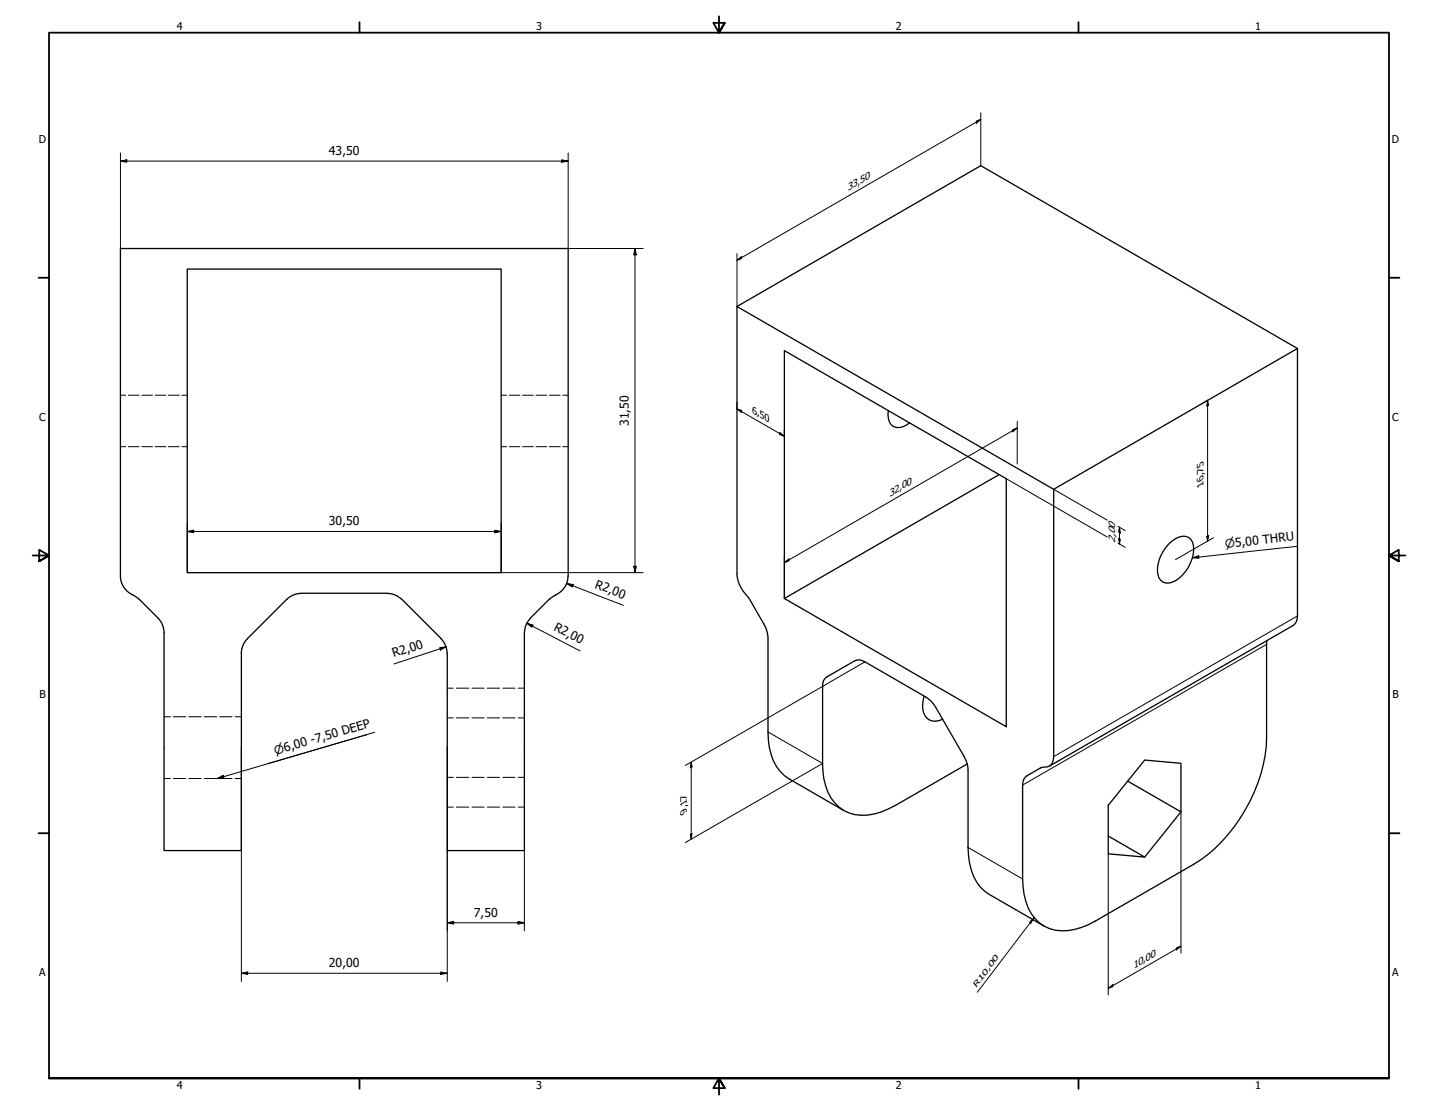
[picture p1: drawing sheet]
<svg xmlns="http://www.w3.org/2000/svg" width="559mm" height="432mm" viewBox="0 0 559 432" stroke-linecap="round" stroke-linejoin="round" font-family="sans-serif">
<!-- layer: Hidden (ANSI) -->
<g fill="none" stroke="#000" stroke-width=".39">
<path d="M46.8 153.6h2M49.9 153.6h4.1M55.1 153.6h4.1M60.3 153.6h4.2M65.5 153.6h4.2M70.7 153.6h2.1M194.8 153.6h2M197.9 153.6h4.2M203.1 153.6h4.2M208.3 153.6h4.2M213.5 153.6h4.2M218.7 153.6h2.1"/>
<path d="M46.8 173.6h2M49.9 173.6h4.1M55.1 173.6h4.1M60.3 173.6h4.2M65.5 173.6h4.2M70.7 173.6h2.1M194.8 173.6h2M197.9 173.6h4.2M203.1 173.6h4.2M208.3 173.6h4.2M213.5 173.6h4.2M218.7 173.6h2.1"/>
<path d="M63.8 278.6h2.4M67.4 278.6h4.8M73.4 278.6h4.8M79.4 278.6h4.8M85.4 278.6h4.8M91.4 278.6h2.4M173.8 279h2.3M173.8 267.5h2.3M177.4 279h4.8M177.4 267.5h4.8M183.4 279h4.8M183.4 267.5h4.8"/>
<path d="M189.4 279h4.8M189.4 267.5h4.8M195.4 279h4.8M195.4 267.5h4.8M201.4 279h2.4M201.4 267.5h2.4M63.8 302.6h2.4M67.4 302.6h4.8M73.4 302.6h4.8M79.4 302.6h4.8M85.4 302.6h4.8M91.4 302.6h2.4"/>
<path d="M173.8 302.1h2.3M173.8 313.7h2.3M177.4 302.1h4.8M177.4 313.7h4.8M183.4 302.1h4.8M183.4 313.7h4.8M189.4 302.1h4.8M189.4 313.7h4.8M195.4 302.1h4.8M195.4 313.7h4.8M201.4 302.1h2.4M201.4 313.7h2.4"/>
</g>
<!-- layer: Visible (ANSI) -->
<g fill="none" stroke="#000" stroke-width=".51">
<path d="M72.8 104.6h122v118h-122zM286.4 119.1l94.7-54.7 123.1 71M304.8 136.3l86.2 49.8v96.3l-86.2-49.8zM345.2 159.6a5.1 5.1 0 0 0 3 6.5 6.3 6.3 0 0 0 5.2-1.8M388.2 184.5l-83.4 48.1M409.4 190.2l94.8-54.8v104a4.3 4.3 0 0 1-1.7 3.7l-94.7 54.7M454.1 211.5a7 7 0 0 1 7.7-2.6 6.9 6.9 0 0 1 1.6 8 13.5 13.5 0 0 1-9.3 9.7 4.2 4.2 0 0 1-4.3-5 15.2 15.2 0 0 1 4.3-10.1zM46.8 223.9a8 8 0 0 0 4.8 7.3M46.8 223.9v-127.3h174v127.3M51.6 231.3l2.5 1.6 7.3 7.4a8 8 0 0 1 2.4 5.6v84.7h30v-76.7M117.1 230.6a8 8 0 0 0-5.7 2.4l-15.3 15.2M117.1 230.6h33.3"/>
<path d="M150.5 230.6a8 8 0 0 1 5.6 2.4l15.3 15.2M216 231.3l-2.6 1.6-7.2 7.4a8.4 8.4 0 0 0-2.4 5.6v84.7h-30v-76.7M220.7 223.9a8 8 0 0 1-4.8 7.3M96.1 248.3a8 8 0 0 0-2.3 5.6M171.4 248.3a8 8 0 0 1 2.3 5.6M492.3 248.9l-.1 38a62.9 62.9 0 0 1-25.5 47.2l-41 23.8a22.2 22.2 0 0 1-18 3 16.2 16.2 0 0 1-9.7-13.2l-.6-6.1v-36.5a3.9 3.9 0 0 1 1.7-3.6l6-3.3a3.6 3.6 0 0 0 4.3-4.1v-103.9l-123-71.1v104a13.6 13.6 0 0 0 4.4 9.1l5.9 10.2a11.5 11.5 0 0 1 1.7 5.6v36.5a22 22 0 0 0 6.5 17l23 13.5M359.1 270.5a8.6 8.6 0 0 0 1.1 8.6 4.9 4.9 0 0 0 6.1 .4M375.9 296.9l-28 16.2a22.2 22.2 0 0 1-18 2.9 16.2 16.2 0 0 1-9.7-13.2l-.5-6.1v-29.9a3.7 3.7 0 0 1 1.6-3.7l10.8-6.2a3.9 3.9 0 0 1 4 .3l23.6 13.7a11.3 11.3 0 0 1 4 4.2l10.8 18.7a10.6 10.6 0 0 1 1.7 5.6v30a24 24 0 0 0 4.7 15.3l3.6 3 21.2 12.2M444.8 295.4l14.1 1.3v18.8l-14.1 17.6-14.1-1.2v-18.9zM438.2 303.6l20.7 11.9M430.7 324.9l14.1 8.2"/>
</g>
<!-- layer: Visible Narrow (ANSI) -->
<path d="M504.2 239.4l-94.8 54.7M336.1 257.2l-16.4 9.6M492.2 250.4l-94.8 54.7M298.4 284.5l21.3 12.2M376.2 329.4l21.2 12.2" fill="none" stroke="#000" stroke-width=".39"/>
<!-- layer: Border (ANSI) -->
<g fill="none" stroke="#000" stroke-width=".7">
<path d="M139.7 8.6v4.1M279.4 6.3v6.4l-2.2-3.8h4.4l-2.2 3.8 2.2-3.8M419.1 8.6v4.1M15 107.9h4M539.8 107.9h4M12.7 215.9h6.3l-3.8-2.2v4.4l3.8-2.2-3.8 2.2M546.1 215.9h-6.3l3.8-2.2v4.4l-3.8-2.2 3.8 2.2M15 323.8h4M539.8 323.8h4M19 419.1v-406.4h520.8v406.4h-520.8h520.8M139.7 419.1v4.1M419.1 419.1v4.1"/>
<path d="M281.6 422.9l-2.2-3.8 2.2 3.8h-4.4l2.2-3.8v6.3"/>
</g>
<!-- layer: Dimension (ISO) -->
<g fill="none" stroke="#000" stroke-width=".39">
<path d="M46.8 59.4v37.2M220.8 59.4v37.2h29.1M379.4 47.1l1.7-.7-1.7 1.5zM381.1 46.4l-94.7 54.8M381.1 43.8v20.6M46.8 62.6l2.5-.5v1zM46.8 62.6h174M218.2 62.1l2.6 .5-2.6 .5zM246.8 96.6l.5 2.5h-1zM246.8 96.6v126M286.4 98.6v20.5M286.4 101.2l1.8-1.5v.8z"/>
<path d="M286.4 158.9l1.8 .6v.8zM286.4 156.3v2.6l18.4 10.6v-2.6M467 156.9l2.3-1.3v54.7M469.3 155.6l.3 1.8-.7 .5zM303 168.1l1.8 1.4-1.8-.6zM393.5 167l1.8-.6-1.8 1.4zM395.3 166.4l-90.5 52.2M395.3 163.8v16.5M391 186.1l39.3 22.6M409.4 190.2l20.9 12M72.8 206.6l2.4-.5v1zM72.8 206.6h122"/>
<path d="M72.8 203.4v19.2M192.3 206.1l2.5 .5-2.5 .5zM194.8 203.4v19.2h55.1M304.8 218.6l1.8-1.4v.8zM304.8 216v16.6M434.5 204.6l2.8 1.6M434.5 211.1l2.8 1.6M434.7 209.2l.7 .4-.4 1.9zM435 204.9l.4 2.3-.7-.4zM435 204.9v6.6M468.9 208.5l.7-.4-.3 2.2zM471.6 209l-14.8 8.5"/>
<path d="M220.2 226.8l2.6 .4-.4 1zM220.2 226.8l22.1 8.5M246.3 220.1h1l-.5 2.5zM170.9 251.7l2.5-.3-2.3 1.3zM173.4 251.4l-20.3 6.7M204.7 242.2l2.4 .8-.4 .8zM204.7 242.2l20.7 10.8M319.7 266.8l-53.4 30.7M93.8 290.6v90.8M173.8 290.6v90.8M268.6 296.2l.3 1.9-.7 .3zM268.6 296.2v30"/>
<path d="M319.7 296.7l-53.4 30.8M458.9 315.5v54.9M203.8 330.6v31.2M268.2 324.4l.7-.5-.3 2.3zM430.7 331.9v54.8M173.8 358.6l2.5-.5v1.1zM173.8 358.6h30M201.3 358.1l2.5 .5-2.5 .6zM401.9 356.6l-1.3 2.2-.4-.5zM401.9 356.6l-22.1 29M93.8 378.3l2.5-.5v.9zM93.8 378.3h80"/>
<path d="M171.3 377.8l2.5 .5-2.5 .4zM457.1 368.4l1.8-.6-1.8 1.4zM458.9 367.8l-28.2 16.3M430.7 384.1l1.7-1.4v.8z"/>
</g>
<g fill="#000">
<path d="M379.4 47.1l1.7-.7-1.7 1.5z" fill-rule="evenodd"/>
<path d="M46.8 62.6l2.5-.5v1z" fill-rule="evenodd"/>
<path d="M218.2 62.1l2.6 .5-2.6 .5z" fill-rule="evenodd"/>
<path d="M246.8 96.6l.5 2.5h-1z" fill-rule="evenodd"/>
<path d="M286.4 101.2l1.8-1.5v.8z" fill-rule="evenodd"/>
<path d="M286.4 158.9l1.8 .6v.8z" fill-rule="evenodd"/>
<path d="M469.3 155.6l.3 1.8-.7 .5z" fill-rule="evenodd"/>
<path d="M303 168.1l1.8 1.4-1.8-.6z" fill-rule="evenodd"/>
<path d="M393.5 167l1.8-.6-1.8 1.4z" fill-rule="evenodd"/>
<path d="M72.8 206.6l2.4-.5v1z" fill-rule="evenodd"/>
<path d="M192.3 206.1l2.5 .5-2.5 .5z" fill-rule="evenodd"/>
<path d="M304.8 218.6l1.8-1.4v.8z" fill-rule="evenodd"/>
<path d="M434.7 209.2l.7 .4-.4 1.9z" fill-rule="evenodd"/>
<path d="M435 204.9l.4 2.3-.7-.4z" fill-rule="evenodd"/>
<path d="M468.9 208.5l.7-.4-.3 2.2z" fill-rule="evenodd"/>
<path d="M220.2 226.8l2.6 .4-.4 1z" fill-rule="evenodd"/>
<path d="M246.3 220.1h1l-.5 2.5z" fill-rule="evenodd"/>
<path d="M170.9 251.7l2.5-.3-2.3 1.3z" fill-rule="evenodd"/>
<path d="M204.7 242.2l2.4 .8-.4 .8z" fill-rule="evenodd"/>
<path d="M268.6 296.2l.3 1.9-.7 .3z" fill-rule="evenodd"/>
<path d="M268.2 324.4l.7-.5-.3 2.3z" fill-rule="evenodd"/>
<path d="M173.8 358.6l2.5-.5v1.1z" fill-rule="evenodd"/>
<path d="M201.3 358.1l2.5 .5-2.5 .6z" fill-rule="evenodd"/>
<path d="M401.9 356.6l-1.3 2.2-.4-.5z" fill-rule="evenodd"/>
<path d="M93.8 378.3l2.5-.5v.9z" fill-rule="evenodd"/>
<path d="M171.3 377.8l2.5 .5-2.5 .4z" fill-rule="evenodd"/>
<path d="M457.1 368.4l1.8-.6-1.8 1.4z" fill-rule="evenodd"/>
<path d="M430.7 384.1l1.7-1.4v.8z" fill-rule="evenodd"/>
</g>
<!-- layer: Symbol (ISO) -->
<path d="M463.4 216.8l2.4-.8 .1 1zM504 212.3l-40.6 4.5M142.7 285.5l-58.2 17.1M145.6 284.6l-41.5 12.2M84.5 302.6l2.2-1.2 .3 1z" fill="none" stroke="#000" stroke-width=".39"/>
<g fill="#000">
<path d="M463.4 216.8l2.4-.8 .1 1z" fill-rule="evenodd"/>
<path d="M84.5 302.6l2.2-1.2 .3 1z" fill-rule="evenodd"/>
</g>
<g font-size="4.8">
<text x="127.8" y="60.2">43,50</text>
<text x="244.4" y="165.5" transform="rotate(-90 244.4 165.5)">31,50</text>
<text x="127.8" y="204.2">30,50</text>
<text x="230.9" y="228.3" transform="rotate(21 230.9 228.3)">R2,00</text>
<text x="214.9" y="244.9" transform="rotate(27 214.9 244.9)">R2,00</text>
<text x="153" y="255.5" transform="rotate(-18 153 255.5)">R2,00</text>
<text x="184.1" y="356.2">7,50</text>
<text x="127.8" y="375.9">20,00</text>
</g>
<g font-size="4.6">
<text x="476.2" y="213" transform="rotate(-6 476.2 213)">⌀5,00 THRU</text>
<text x="107.1" y="293.4" transform="rotate(-16 107.1 293.4)">⌀6,00 -7,50 DEEP</text>
</g>
<g font-size="4.2">
<text x="68.7" y="11.7">4</text>
<text x="208.4" y="11.7">3</text>
<text x="348.1" y="11.7">2</text>
<text x="487.8" y="11.7">1</text>
<text x="15.1" y="55.5">D</text>
<text x="540.9" y="55.5">D</text>
<text x="15.2" y="163.4">C</text>
<text x="541" y="163.4">C</text>
<text x="15.3" y="271.4">B</text>
<text x="541.1" y="271.4">B</text>
<text x="15.2" y="379.3">A</text>
<text x="541" y="379.3">A</text>
<text x="68.7" y="423.2">4</text>
<text x="208.4" y="423.2">3</text>
<text x="348.1" y="423.2">2</text>
<text x="487.8" y="423.2">1</text>
</g>
<g font-size="3.9">
<text x="329.6" y="74.3" transform="rotate(-30 329.6 74.3)">33,50</text>
<text x="292.3" y="160.3" transform="rotate(30 292.3 160.3)">6,50</text>
<text x="467.6" y="188.8" transform="rotate(-90 467.6 188.8)">16,75</text>
<text x="345.8" y="193" transform="rotate(-30 345.8 193)">32,00</text>
<text x="433.3" y="211" transform="rotate(-90 433.3 211)">2,00</text>
<text x="266.9" y="316" transform="rotate(-90 266.9 316)">9,17</text>
<text x="440.6" y="376.4" transform="rotate(-30 440.6 376.4)">10,00</text>
</g>
<g font-size="2.9">
<text x="386.7" y="374.3" transform="rotate(-53 386.7 374.3)">0</text>
<text x="379.3" y="383.9" transform="rotate(-53 379.3 383.9)">R 1</text>
<text x="382.7" y="379.5" transform="rotate(-53 382.7 379.5)">0 , 0</text>
</g>
</svg>
